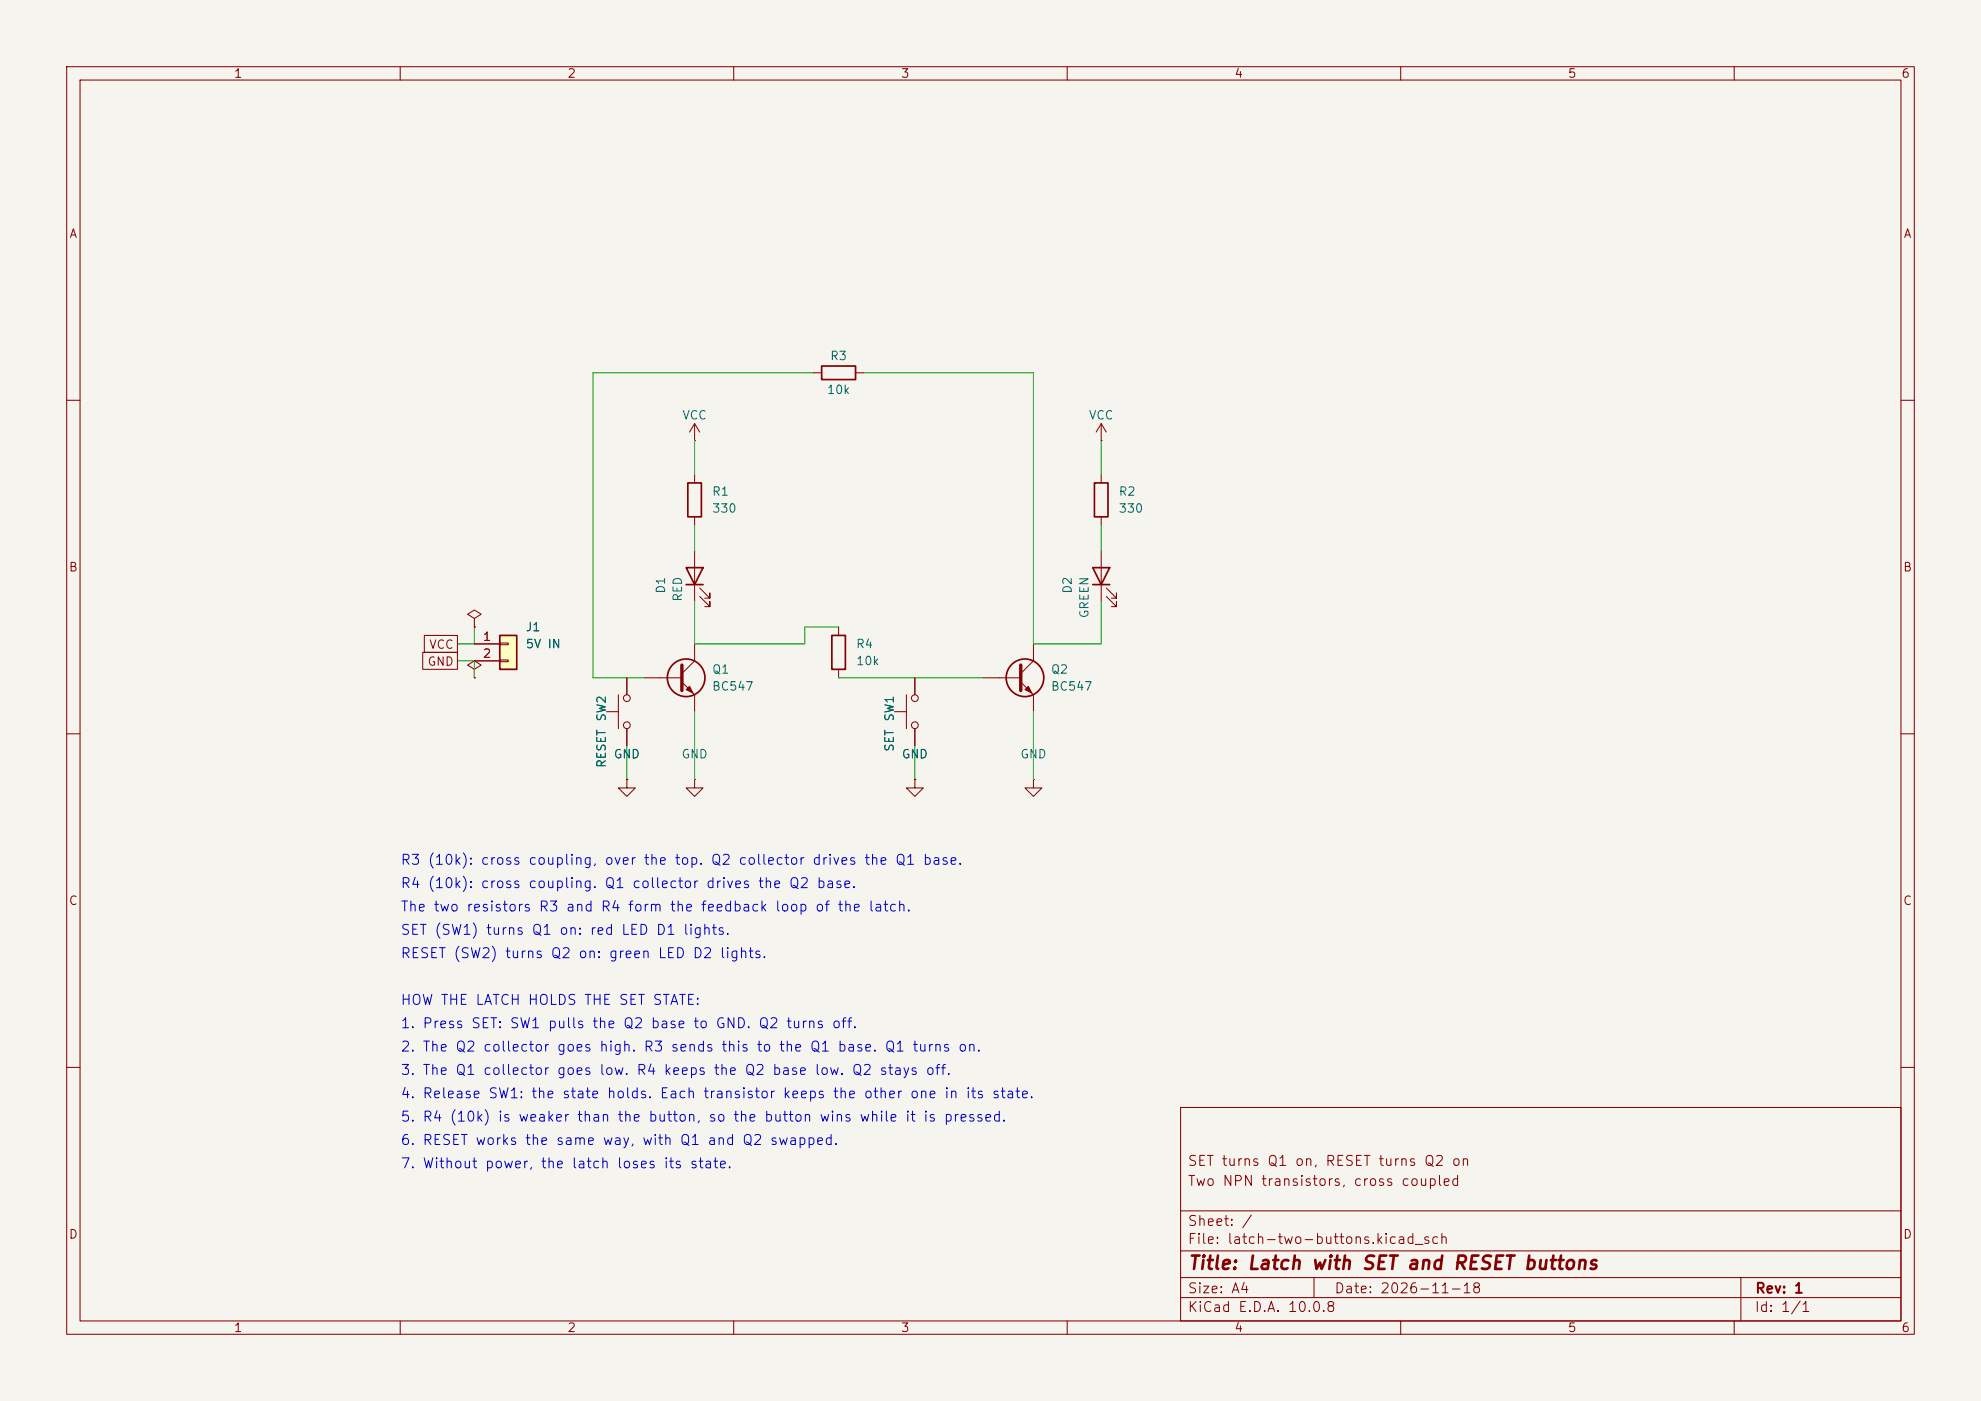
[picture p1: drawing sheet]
(kicad_sch
 (version 20250114)
 (generator "eeschema")
 (generator_version "9.0")
 (paper "A4")
 (title_block
  (title "Latch with SET and RESET buttons")
  (date "2026-11-18")
  (rev "1")
  (comment 1 "Two NPN transistors, cross coupled")
  (comment 2 "SET turns Q1 on, RESET turns Q2 on"))
 (lib_symbols
 (symbol "Device:R"
  (pin_numbers (hide yes))
  (pin_names
   (offset 0))
  (exclude_from_sim no)
  (in_bom yes)
  (on_board yes)
  (in_pos_files yes)
  (duplicate_pin_numbers_are_jumpers no)
  (property "Reference" "R" (at 2.032 0 90) (show_name no) (do_not_autoplace no) (effects (font (size 1.27 1.27))))
  (property "Value" "R" (at 0 0 90) (show_name no) (do_not_autoplace no) (effects (font (size 1.27 1.27))))
  (property "Footprint" "" (at -1.778 0 90) (show_name no) (do_not_autoplace no) (hide yes) (effects (font (size 1.27 1.27))))
  (property "Datasheet" "" (at 0 0 0) (show_name no) (do_not_autoplace no) (hide yes) (effects (font (size 1.27 1.27))))
  (property "Description" "Resistor" (at 0 0 0) (show_name no) (do_not_autoplace no) (hide yes) (effects (font (size 1.27 1.27))))
  (symbol "R_0_1"
   (rectangle (start -1.016 -2.54) (end 1.016 2.54) (stroke (width 0.254) (type default)) (fill (type none))))
  (symbol "R_1_1"
   (pin passive line (at 0 3.81 270) (length 1.27) (name "" (effects (font (size 1.27 1.27)))) (number "1" (effects (font (size 1.27 1.27)))))
   (pin passive line (at 0 -3.81 90) (length 1.27) (name "" (effects (font (size 1.27 1.27)))) (number "2" (effects (font (size 1.27 1.27))))))
  (embedded_fonts no))
 (symbol "Device:LED"
  (pin_numbers (hide yes))
  (pin_names
   (offset 1.016) (hide yes))
  (exclude_from_sim no)
  (in_bom yes)
  (on_board yes)
  (in_pos_files yes)
  (duplicate_pin_numbers_are_jumpers no)
  (property "Reference" "D" (at 0 2.54 0) (show_name no) (do_not_autoplace no) (effects (font (size 1.27 1.27))))
  (property "Value" "LED" (at 0 -2.54 0) (show_name no) (do_not_autoplace no) (effects (font (size 1.27 1.27))))
  (property "Footprint" "" (at 0 0 0) (show_name no) (do_not_autoplace no) (hide yes) (effects (font (size 1.27 1.27))))
  (property "Datasheet" "" (at 0 0 0) (show_name no) (do_not_autoplace no) (hide yes) (effects (font (size 1.27 1.27))))
  (property "Description" "Light emitting diode" (at 0 0 0) (show_name no) (do_not_autoplace no) (hide yes) (effects (font (size 1.27 1.27))))
  (property "Sim.Pins" "1=K 2=A" (at 0 0 0) (show_name no) (do_not_autoplace no) (hide yes) (effects (font (size 1.27 1.27))))
  (symbol "LED_0_1"
   (polyline (pts (xy -3.048 -0.762) (xy -4.572 -2.286) (xy -3.81 -2.286) (xy -4.572 -2.286) (xy -4.572 -1.524)) (stroke (width 0) (type default)) (fill (type none)))
   (polyline (pts (xy -1.778 -0.762) (xy -3.302 -2.286) (xy -2.54 -2.286) (xy -3.302 -2.286) (xy -3.302 -1.524)) (stroke (width 0) (type default)) (fill (type none)))
   (polyline (pts (xy -1.27 0) (xy 1.27 0)) (stroke (width 0) (type default)) (fill (type none)))
   (polyline (pts (xy -1.27 -1.27) (xy -1.27 1.27)) (stroke (width 0.254) (type default)) (fill (type none)))
   (polyline (pts (xy 1.27 -1.27) (xy 1.27 1.27) (xy -1.27 0) (xy 1.27 -1.27)) (stroke (width 0.254) (type default)) (fill (type none))))
  (symbol "LED_1_1"
   (pin passive line (at -3.81 0 0) (length 2.54) (name "K" (effects (font (size 1.27 1.27)))) (number "1" (effects (font (size 1.27 1.27)))))
   (pin passive line (at 3.81 0 180) (length 2.54) (name "A" (effects (font (size 1.27 1.27)))) (number "2" (effects (font (size 1.27 1.27))))))
  (embedded_fonts no))
 (symbol "Device:Q_NPN"
  (pin_numbers (hide yes))
  (pin_names
   (offset 0) (hide yes))
  (exclude_from_sim no)
  (in_bom yes)
  (on_board yes)
  (in_pos_files yes)
  (duplicate_pin_numbers_are_jumpers no)
  (property "Reference" "Q" (at 5.08 1.27 0) (show_name no) (do_not_autoplace no) (effects (font (size 1.27 1.27)) (justify left)))
  (property "Value" "Q_NPN" (at 5.08 -1.27 0) (show_name no) (do_not_autoplace no) (effects (font (size 1.27 1.27)) (justify left)))
  (property "Footprint" "" (at 5.08 2.54 0) (show_name no) (do_not_autoplace no) (hide yes) (effects (font (size 1.27 1.27))))
  (property "Datasheet" "" (at 0 0 0) (show_name no) (do_not_autoplace no) (hide yes) (effects (font (size 1.27 1.27))))
  (property "Description" "NPN bipolar junction transistor" (at 0 0 0) (show_name no) (do_not_autoplace no) (hide yes) (effects (font (size 1.27 1.27))))
  (symbol "Q_NPN_0_1"
   (polyline (pts (xy -2.54 0) (xy 0.635 0)) (stroke (width 0) (type default)) (fill (type none)))
   (polyline (pts (xy 0.635 1.905) (xy 0.635 -1.905)) (stroke (width 0.508) (type default)) (fill (type none)))
   (polyline (pts (xy 0.635 0.635) (xy 2.54 2.54)) (stroke (width 0) (type default)) (fill (type none)))
   (polyline (pts (xy 0.635 -0.635) (xy 2.54 -2.54)) (stroke (width 0) (type default)) (fill (type none)))
   (circle (center 1.27 0) (radius 2.8194) (stroke (width 0.254) (type default)) (fill (type none)))
   (polyline (pts (xy 1.27 -1.778) (xy 1.778 -1.27) (xy 2.286 -2.286) (xy 1.27 -1.778)) (stroke (width 0) (type default)) (fill (type outline))))
  (symbol "Q_NPN_1_1"
   (pin input line (at -5.08 0 0) (length 2.54) (name "B" (effects (font (size 1.27 1.27)))) (number "B" (effects (font (size 1.27 1.27)))))
   (pin passive line (at 2.54 5.08 270) (length 2.54) (name "C" (effects (font (size 1.27 1.27)))) (number "C" (effects (font (size 1.27 1.27)))))
   (pin passive line (at 2.54 -5.08 90) (length 2.54) (name "E" (effects (font (size 1.27 1.27)))) (number "E" (effects (font (size 1.27 1.27))))))
  (embedded_fonts no))
 (symbol "Switch:SW_Push"
  (pin_numbers (hide yes))
  (pin_names
   (offset 1.016) (hide yes))
  (exclude_from_sim no)
  (in_bom yes)
  (on_board yes)
  (in_pos_files yes)
  (duplicate_pin_numbers_are_jumpers no)
  (property "Reference" "SW" (at 1.27 2.54 0) (show_name no) (do_not_autoplace no) (effects (font (size 1.27 1.27)) (justify left)))
  (property "Value" "SW_Push" (at 0 -1.524 0) (show_name no) (do_not_autoplace no) (effects (font (size 1.27 1.27))))
  (property "Footprint" "" (at 0 5.08 0) (show_name no) (do_not_autoplace no) (hide yes) (effects (font (size 1.27 1.27))))
  (property "Datasheet" "" (at 0 5.08 0) (show_name no) (do_not_autoplace no) (hide yes) (effects (font (size 1.27 1.27))))
  (property "Description" "Push button switch, generic, two pins" (at 0 0 0) (show_name no) (do_not_autoplace no) (hide yes) (effects (font (size 1.27 1.27))))
  (symbol "SW_Push_0_1"
   (circle (center -2.032 0) (radius 0.508) (stroke (width 0) (type default)) (fill (type none)))
   (polyline (pts (xy 0 1.27) (xy 0 3.048)) (stroke (width 0) (type default)) (fill (type none)))
   (circle (center 2.032 0) (radius 0.508) (stroke (width 0) (type default)) (fill (type none)))
   (polyline (pts (xy 2.54 1.27) (xy -2.54 1.27)) (stroke (width 0) (type default)) (fill (type none)))
   (pin passive line (at -5.08 0 0) (length 2.54) (name "1" (effects (font (size 1.27 1.27)))) (number "1" (effects (font (size 1.27 1.27)))))
   (pin passive line (at 5.08 0 180) (length 2.54) (name "2" (effects (font (size 1.27 1.27)))) (number "2" (effects (font (size 1.27 1.27))))))
  (embedded_fonts no))
 (symbol "power:VCC"
  (power global)
  (pin_numbers (hide yes))
  (pin_names
   (offset 0) (hide yes))
  (exclude_from_sim no)
  (in_bom yes)
  (on_board yes)
  (in_pos_files yes)
  (duplicate_pin_numbers_are_jumpers no)
  (property "Reference" "#PWR" (at 0 -3.81 0) (show_name no) (do_not_autoplace no) (hide yes) (effects (font (size 1.27 1.27))))
  (property "Value" "VCC" (at 0 3.556 0) (show_name no) (do_not_autoplace no) (effects (font (size 1.27 1.27))))
  (property "Footprint" "" (at 0 0 0) (show_name no) (do_not_autoplace no) (hide yes) (effects (font (size 1.27 1.27))))
  (property "Datasheet" "" (at 0 0 0) (show_name no) (do_not_autoplace no) (hide yes) (effects (font (size 1.27 1.27))))
  (property "Description" "Power symbol creates a global label with name \"VCC\"" (at 0 0 0) (show_name no) (do_not_autoplace no) (hide yes) (effects (font (size 1.27 1.27))))
  (symbol "VCC_0_1"
   (polyline (pts (xy -0.762 1.27) (xy 0 2.54)) (stroke (width 0) (type default)) (fill (type none)))
   (polyline (pts (xy 0 2.54) (xy 0.762 1.27)) (stroke (width 0) (type default)) (fill (type none)))
   (polyline (pts (xy 0 0) (xy 0 2.54)) (stroke (width 0) (type default)) (fill (type none))))
  (symbol "VCC_1_1"
   (pin power_in line (at 0 0 90) (length 0) (name "" (effects (font (size 1.27 1.27)))) (number "1" (effects (font (size 1.27 1.27))))))
  (embedded_fonts no))
 (symbol "power:GND"
  (power global)
  (pin_numbers (hide yes))
  (pin_names
   (offset 0) (hide yes))
  (exclude_from_sim no)
  (in_bom yes)
  (on_board yes)
  (in_pos_files yes)
  (duplicate_pin_numbers_are_jumpers no)
  (property "Reference" "#PWR" (at 0 -6.35 0) (show_name no) (do_not_autoplace no) (hide yes) (effects (font (size 1.27 1.27))))
  (property "Value" "GND" (at 0 -3.81 0) (show_name no) (do_not_autoplace no) (effects (font (size 1.27 1.27))))
  (property "Footprint" "" (at 0 0 0) (show_name no) (do_not_autoplace no) (hide yes) (effects (font (size 1.27 1.27))))
  (property "Datasheet" "" (at 0 0 0) (show_name no) (do_not_autoplace no) (hide yes) (effects (font (size 1.27 1.27))))
  (property "Description" "Power symbol creates a global label with name \"GND\" , ground" (at 0 0 0) (show_name no) (do_not_autoplace no) (hide yes) (effects (font (size 1.27 1.27))))
  (symbol "GND_0_1"
   (polyline (pts (xy 0 0) (xy 0 -1.27) (xy 1.27 -1.27) (xy 0 -2.54) (xy -1.27 -1.27) (xy 0 -1.27)) (stroke (width 0) (type default)) (fill (type none))))
  (symbol "GND_1_1"
   (pin power_in line (at 0 0 270) (length 0) (name "" (effects (font (size 1.27 1.27)))) (number "1" (effects (font (size 1.27 1.27))))))
  (embedded_fonts no))
 (symbol "power:PWR_FLAG"
  (power global)
  (pin_numbers (hide yes))
  (pin_names
   (offset 0) (hide yes))
  (exclude_from_sim no)
  (in_bom yes)
  (on_board yes)
  (in_pos_files yes)
  (duplicate_pin_numbers_are_jumpers no)
  (property "Reference" "#FLG" (at 0 1.905 0) (show_name no) (do_not_autoplace no) (hide yes) (effects (font (size 1.27 1.27))))
  (property "Value" "PWR_FLAG" (at 0 3.81 0) (show_name no) (do_not_autoplace no) (effects (font (size 1.27 1.27))))
  (property "Footprint" "" (at 0 0 0) (show_name no) (do_not_autoplace no) (hide yes) (effects (font (size 1.27 1.27))))
  (property "Datasheet" "" (at 0 0 0) (show_name no) (do_not_autoplace no) (hide yes) (effects (font (size 1.27 1.27))))
  (property "Description" "Special symbol for telling ERC where power comes from" (at 0 0 0) (show_name no) (do_not_autoplace no) (hide yes) (effects (font (size 1.27 1.27))))
  (symbol "PWR_FLAG_0_0"
   (pin power_out line (at 0 0 90) (length 0) (name "" (effects (font (size 1.27 1.27)))) (number "1" (effects (font (size 1.27 1.27))))))
  (symbol "PWR_FLAG_0_1"
   (polyline (pts (xy 0 0) (xy 0 1.27) (xy -1.016 1.905) (xy 0 2.54) (xy 1.016 1.905) (xy 0 1.27)) (stroke (width 0) (type default)) (fill (type none))))
  (embedded_fonts no))
 (symbol "Connector_Generic:Conn_01x02"
  (pin_names
   (offset 1.016) (hide yes))
  (exclude_from_sim no)
  (in_bom yes)
  (on_board yes)
  (in_pos_files yes)
  (duplicate_pin_numbers_are_jumpers no)
  (property "Reference" "J" (at 0 2.54 0) (show_name no) (do_not_autoplace no) (effects (font (size 1.27 1.27))))
  (property "Value" "Conn_01x02" (at 0 -5.08 0) (show_name no) (do_not_autoplace no) (effects (font (size 1.27 1.27))))
  (property "Footprint" "" (at 0 0 0) (show_name no) (do_not_autoplace no) (hide yes) (effects (font (size 1.27 1.27))))
  (property "Datasheet" "" (at 0 0 0) (show_name no) (do_not_autoplace no) (hide yes) (effects (font (size 1.27 1.27))))
  (property "Description" "Generic connector, single row, 01x02, script generated (kicad-library-utils/schlib/autogen/connector/)" (at 0 0 0) (show_name no) (do_not_autoplace no) (hide yes) (effects (font (size 1.27 1.27))))
  (symbol "Conn_01x02_1_1"
   (rectangle (start -1.27 1.27) (end 1.27 -3.81) (stroke (width 0.254) (type default)) (fill (type background)))
   (rectangle (start -1.27 0.127) (end 0 -0.127) (stroke (width 0.1524) (type default)) (fill (type none)))
   (rectangle (start -1.27 -2.413) (end 0 -2.667) (stroke (width 0.1524) (type default)) (fill (type none)))
   (pin passive line (at -5.08 0 0) (length 3.81) (name "Pin_1" (effects (font (size 1.27 1.27)))) (number "1" (effects (font (size 1.27 1.27)))))
   (pin passive line (at -5.08 -2.54 0) (length 3.81) (name "Pin_2" (effects (font (size 1.27 1.27)))) (number "2" (effects (font (size 1.27 1.27))))))
  (embedded_fonts no)))
 (symbol
  (lib_id "Device:Q_NPN")
  (at 101.6 101.6 0)
  (unit 1)
  (exclude_from_sim no)
  (in_bom yes)
  (on_board yes)
  (dnp no)
  (property "Reference" "Q1" (at 106.67999999999999 100.33 0) (effects (font (size 1.27 1.27)) (justify left)))
  (property "Value" "BC547" (at 106.67999999999999 102.86999999999999 0) (effects (font (size 1.27 1.27)) (justify left)))
  (property "Footprint" "Package_TO_SOT_THT:TO-92_Inline" (at 101.6 101.6 0) (effects (font (size 1.27 1.27)) (hide yes)))
  (property "Datasheet" "~" (at 101.6 101.6 0) (effects (font (size 1.27 1.27)) (hide yes)))
  (pin "B")
  (pin "C")
  (pin "E"))
 (symbol
  (lib_id "Device:Q_NPN")
  (at 152.4 101.6 0)
  (unit 1)
  (exclude_from_sim no)
  (in_bom yes)
  (on_board yes)
  (dnp no)
  (property "Reference" "Q2" (at 157.48000000000002 100.33 0) (effects (font (size 1.27 1.27)) (justify left)))
  (property "Value" "BC547" (at 157.48000000000002 102.86999999999999 0) (effects (font (size 1.27 1.27)) (justify left)))
  (property "Footprint" "Package_TO_SOT_THT:TO-92_Inline" (at 152.4 101.6 0) (effects (font (size 1.27 1.27)) (hide yes)))
  (property "Datasheet" "~" (at 152.4 101.6 0) (effects (font (size 1.27 1.27)) (hide yes)))
  (pin "B")
  (pin "C")
  (pin "E"))
 (symbol
  (lib_id "Device:LED")
  (at 104.14 86.36 90)
  (unit 1)
  (exclude_from_sim no)
  (in_bom yes)
  (on_board yes)
  (dnp no)
  (property "Reference" "D1" (at 99.06 86.36 0) (effects (font (size 1.27 1.27)) (justify right)))
  (property "Value" "RED" (at 101.6 86.36 0) (effects (font (size 1.27 1.27)) (justify right)))
  (property "Footprint" "LED_THT:LED_D3.0mm" (at 104.14 86.36 0) (effects (font (size 1.27 1.27)) (hide yes)))
  (property "Datasheet" "~" (at 104.14 86.36 0) (effects (font (size 1.27 1.27)) (hide yes)))
  (pin "1")
  (pin "2"))
 (symbol
  (lib_id "Device:LED")
  (at 165.1 86.36 90)
  (unit 1)
  (exclude_from_sim no)
  (in_bom yes)
  (on_board yes)
  (dnp no)
  (property "Reference" "D2" (at 160.01999999999998 86.36 0) (effects (font (size 1.27 1.27)) (justify right)))
  (property "Value" "GREEN" (at 162.56 86.36 0) (effects (font (size 1.27 1.27)) (justify right)))
  (property "Footprint" "LED_THT:LED_D3.0mm" (at 165.1 86.36 0) (effects (font (size 1.27 1.27)) (hide yes)))
  (property "Datasheet" "~" (at 165.1 86.36 0) (effects (font (size 1.27 1.27)) (hide yes)))
  (pin "1")
  (pin "2"))
 (symbol
  (lib_id "Device:R")
  (at 104.14 74.93 0)
  (unit 1)
  (exclude_from_sim no)
  (in_bom yes)
  (on_board yes)
  (dnp no)
  (property "Reference" "R1" (at 106.68 73.66000000000001 0) (effects (font (size 1.27 1.27)) (justify left)))
  (property "Value" "330" (at 106.68 76.2 0) (effects (font (size 1.27 1.27)) (justify left)))
  (property "Footprint" "Resistor_THT:R_Axial_DIN0207_L6.3mm_D2.5mm_P10.16mm_Horizontal" (at 104.14 74.93 0) (effects (font (size 1.27 1.27)) (hide yes)))
  (property "Datasheet" "~" (at 104.14 74.93 0) (effects (font (size 1.27 1.27)) (hide yes)))
  (pin "1")
  (pin "2"))
 (symbol
  (lib_id "Device:R")
  (at 165.1 74.93 0)
  (unit 1)
  (exclude_from_sim no)
  (in_bom yes)
  (on_board yes)
  (dnp no)
  (property "Reference" "R2" (at 167.64 73.66000000000001 0) (effects (font (size 1.27 1.27)) (justify left)))
  (property "Value" "330" (at 167.64 76.2 0) (effects (font (size 1.27 1.27)) (justify left)))
  (property "Footprint" "Resistor_THT:R_Axial_DIN0207_L6.3mm_D2.5mm_P10.16mm_Horizontal" (at 165.1 74.93 0) (effects (font (size 1.27 1.27)) (hide yes)))
  (property "Datasheet" "~" (at 165.1 74.93 0) (effects (font (size 1.27 1.27)) (hide yes)))
  (pin "1")
  (pin "2"))
 (symbol
  (lib_id "Device:R")
  (at 125.73 55.88 90)
  (unit 1)
  (exclude_from_sim no)
  (in_bom yes)
  (on_board yes)
  (dnp no)
  (property "Reference" "R3" (at 125.73 53.34 270) (effects (font (size 1.27 1.27))))
  (property "Value" "10k" (at 125.73 58.42 270) (effects (font (size 1.27 1.27))))
  (property "Footprint" "Resistor_THT:R_Axial_DIN0207_L6.3mm_D2.5mm_P10.16mm_Horizontal" (at 125.73 55.88 0) (effects (font (size 1.27 1.27)) (hide yes)))
  (property "Datasheet" "~" (at 125.73 55.88 0) (effects (font (size 1.27 1.27)) (hide yes)))
  (pin "1")
  (pin "2"))
 (symbol
  (lib_id "Device:R")
  (at 125.73 97.79 0)
  (unit 1)
  (exclude_from_sim no)
  (in_bom yes)
  (on_board yes)
  (dnp no)
  (property "Reference" "R4" (at 128.27 96.52000000000001 0) (effects (font (size 1.27 1.27)) (justify left)))
  (property "Value" "10k" (at 128.27 99.06 0) (effects (font (size 1.27 1.27)) (justify left)))
  (property "Footprint" "Resistor_THT:R_Axial_DIN0207_L6.3mm_D2.5mm_P10.16mm_Horizontal" (at 125.73 97.79 0) (effects (font (size 1.27 1.27)) (hide yes)))
  (property "Datasheet" "~" (at 125.73 97.79 0) (effects (font (size 1.27 1.27)) (hide yes)))
  (pin "1")
  (pin "2"))
 (symbol
  (lib_id "Switch:SW_Push")
  (at 137.16 106.68 90)
  (unit 1)
  (exclude_from_sim no)
  (in_bom yes)
  (on_board yes)
  (dnp no)
  (property "Reference" "SW1" (at 133.35 104.14 0) (effects (font (size 1.27 1.27)) (justify right)))
  (property "Value" "SET" (at 133.35 109.22000000000001 0) (effects (font (size 1.27 1.27)) (justify right)))
  (property "Footprint" "Button_Switch_THT:SW_PUSH_6mm" (at 137.16 106.68 0) (effects (font (size 1.27 1.27)) (hide yes)))
  (property "Datasheet" "~" (at 137.16 106.68 0) (effects (font (size 1.27 1.27)) (hide yes)))
  (pin "1")
  (pin "2"))
 (symbol
  (lib_id "Switch:SW_Push")
  (at 93.98 106.68 90)
  (unit 1)
  (exclude_from_sim no)
  (in_bom yes)
  (on_board yes)
  (dnp no)
  (property "Reference" "SW2" (at 90.17 104.14 0) (effects (font (size 1.27 1.27)) (justify right)))
  (property "Value" "RESET" (at 90.17 109.22000000000001 0) (effects (font (size 1.27 1.27)) (justify right)))
  (property "Footprint" "Button_Switch_THT:SW_PUSH_6mm" (at 93.98 106.68 0) (effects (font (size 1.27 1.27)) (hide yes)))
  (property "Datasheet" "~" (at 93.98 106.68 0) (effects (font (size 1.27 1.27)) (hide yes)))
  (pin "1")
  (pin "2"))
 (symbol
  (lib_id "Connector_Generic:Conn_01x02")
  (at 76.2 96.52 0)
  (unit 1)
  (exclude_from_sim no)
  (in_bom yes)
  (on_board yes)
  (dnp no)
  (property "Reference" "J1" (at 78.74000000000001 93.97999999999999 0) (effects (font (size 1.27 1.27)) (justify left)))
  (property "Value" "5V IN" (at 78.74000000000001 96.52 0) (effects (font (size 1.27 1.27)) (justify left)))
  (property "Footprint" "Connector_PinHeader_2.54mm:PinHeader_1x02_P2.54mm_Vertical" (at 76.2 96.52 0) (effects (font (size 1.27 1.27)) (hide yes)))
  (property "Datasheet" "~" (at 76.2 96.52 0) (effects (font (size 1.27 1.27)) (hide yes)))
  (pin "1")
  (pin "2"))
 (symbol
  (lib_id "power:VCC")
  (at 104.14 66.04 0)
  (unit 1)
  (exclude_from_sim no)
  (in_bom no)
  (on_board yes)
  (dnp no)
  (property "Reference" "#PWR01" (at 104.14 66.04 0) (effects (font (size 1.27 1.27)) (hide yes)))
  (property "Value" "VCC" (at 104.14 62.230000000000004 0) (effects (font (size 1.27 1.27))))
  (property "Footprint" "" (at 104.14 66.04 0) (effects (font (size 1.27 1.27)) (hide yes)))
  (property "Datasheet" "" (at 104.14 66.04 0) (effects (font (size 1.27 1.27)) (hide yes)))
  (pin "1"))
 (symbol
  (lib_id "power:VCC")
  (at 165.1 66.04 0)
  (unit 1)
  (exclude_from_sim no)
  (in_bom no)
  (on_board yes)
  (dnp no)
  (property "Reference" "#PWR02" (at 165.1 66.04 0) (effects (font (size 1.27 1.27)) (hide yes)))
  (property "Value" "VCC" (at 165.1 62.230000000000004 0) (effects (font (size 1.27 1.27))))
  (property "Footprint" "" (at 165.1 66.04 0) (effects (font (size 1.27 1.27)) (hide yes)))
  (property "Datasheet" "" (at 165.1 66.04 0) (effects (font (size 1.27 1.27)) (hide yes)))
  (pin "1"))
 (symbol
  (lib_id "power:GND")
  (at 93.98 116.84 0)
  (unit 1)
  (exclude_from_sim no)
  (in_bom no)
  (on_board yes)
  (dnp no)
  (property "Reference" "#PWR03" (at 93.98 116.84 0) (effects (font (size 1.27 1.27)) (hide yes)))
  (property "Value" "GND" (at 93.98 113.03 0) (effects (font (size 1.27 1.27))))
  (property "Footprint" "" (at 93.98 116.84 0) (effects (font (size 1.27 1.27)) (hide yes)))
  (property "Datasheet" "" (at 93.98 116.84 0) (effects (font (size 1.27 1.27)) (hide yes)))
  (pin "1"))
 (symbol
  (lib_id "power:GND")
  (at 104.14 116.84 0)
  (unit 1)
  (exclude_from_sim no)
  (in_bom no)
  (on_board yes)
  (dnp no)
  (property "Reference" "#PWR04" (at 104.14 116.84 0) (effects (font (size 1.27 1.27)) (hide yes)))
  (property "Value" "GND" (at 104.14 113.03 0) (effects (font (size 1.27 1.27))))
  (property "Footprint" "" (at 104.14 116.84 0) (effects (font (size 1.27 1.27)) (hide yes)))
  (property "Datasheet" "" (at 104.14 116.84 0) (effects (font (size 1.27 1.27)) (hide yes)))
  (pin "1"))
 (symbol
  (lib_id "power:GND")
  (at 137.16 116.84 0)
  (unit 1)
  (exclude_from_sim no)
  (in_bom no)
  (on_board yes)
  (dnp no)
  (property "Reference" "#PWR05" (at 137.16 116.84 0) (effects (font (size 1.27 1.27)) (hide yes)))
  (property "Value" "GND" (at 137.16 113.03 0) (effects (font (size 1.27 1.27))))
  (property "Footprint" "" (at 137.16 116.84 0) (effects (font (size 1.27 1.27)) (hide yes)))
  (property "Datasheet" "" (at 137.16 116.84 0) (effects (font (size 1.27 1.27)) (hide yes)))
  (pin "1"))
 (symbol
  (lib_id "power:GND")
  (at 154.94 116.84 0)
  (unit 1)
  (exclude_from_sim no)
  (in_bom no)
  (on_board yes)
  (dnp no)
  (property "Reference" "#PWR06" (at 154.94 116.84 0) (effects (font (size 1.27 1.27)) (hide yes)))
  (property "Value" "GND" (at 154.94 113.03 0) (effects (font (size 1.27 1.27))))
  (property "Footprint" "" (at 154.94 116.84 0) (effects (font (size 1.27 1.27)) (hide yes)))
  (property "Datasheet" "" (at 154.94 116.84 0) (effects (font (size 1.27 1.27)) (hide yes)))
  (pin "1"))
 (symbol
  (lib_id "power:PWR_FLAG")
  (at 71.12 93.98 0)
  (unit 1)
  (exclude_from_sim no)
  (in_bom no)
  (on_board yes)
  (dnp no)
  (property "Reference" "#FLG01" (at 71.12 93.98 0) (effects (font (size 1.27 1.27)) (hide yes)))
  (property "Value" "PWR_FLAG" (at 71.12 91.44 0) (effects (font (size 1.27 1.27)) (hide yes)))
  (property "Footprint" "" (at 71.12 93.98 0) (effects (font (size 1.27 1.27)) (hide yes)))
  (property "Datasheet" "" (at 71.12 93.98 0) (effects (font (size 1.27 1.27)) (hide yes)))
  (pin "1"))
 (symbol
  (lib_id "power:PWR_FLAG")
  (at 71.12 101.6 0)
  (unit 1)
  (exclude_from_sim no)
  (in_bom no)
  (on_board yes)
  (dnp no)
  (property "Reference" "#FLG02" (at 71.12 101.6 0) (effects (font (size 1.27 1.27)) (hide yes)))
  (property "Value" "PWR_FLAG" (at 71.12 99.05999999999999 0) (effects (font (size 1.27 1.27)) (hide yes)))
  (property "Footprint" "" (at 71.12 101.6 0) (effects (font (size 1.27 1.27)) (hide yes)))
  (property "Datasheet" "" (at 71.12 101.6 0) (effects (font (size 1.27 1.27)) (hide yes)))
  (pin "1"))
 (wire
  (pts (xy 104.14 71.12) (xy 104.14 66.04))
  (stroke (width 0) (type default)))
 (wire
  (pts (xy 104.14 78.74) (xy 104.14 82.55))
  (stroke (width 0) (type default)))
 (wire
  (pts (xy 104.14 90.17) (xy 104.14 96.52))
  (stroke (width 0) (type default)))
 (wire
  (pts (xy 165.1 71.12) (xy 165.1 66.04))
  (stroke (width 0) (type default)))
 (wire
  (pts (xy 165.1 78.74) (xy 165.1 82.55))
  (stroke (width 0) (type default)))
 (wire
  (pts (xy 154.94 96.52) (xy 165.1 96.52))
  (stroke (width 0) (type default)))
 (wire
  (pts (xy 165.1 96.52) (xy 165.1 90.17))
  (stroke (width 0) (type default)))
 (wire
  (pts (xy 104.14 106.68) (xy 104.14 116.84))
  (stroke (width 0) (type default)))
 (wire
  (pts (xy 154.94 106.68) (xy 154.94 116.84))
  (stroke (width 0) (type default)))
 (wire
  (pts (xy 104.14 96.52) (xy 120.65 96.52))
  (stroke (width 0) (type default)))
 (wire
  (pts (xy 120.65 96.52) (xy 120.65 93.98))
  (stroke (width 0) (type default)))
 (wire
  (pts (xy 120.65 93.98) (xy 125.73 93.98))
  (stroke (width 0) (type default)))
 (wire
  (pts (xy 125.73 101.6) (xy 125.73 101.6))
  (stroke (width 0) (type default)))
 (wire
  (pts (xy 125.73 101.6) (xy 137.16 101.6))
  (stroke (width 0) (type default)))
 (wire
  (pts (xy 137.16 101.6) (xy 147.32 101.6))
  (stroke (width 0) (type default)))
 (wire
  (pts (xy 154.94 96.52) (xy 154.94 55.88))
  (stroke (width 0) (type default)))
 (wire
  (pts (xy 154.94 55.88) (xy 129.54 55.88))
  (stroke (width 0) (type default)))
 (wire
  (pts (xy 121.92 55.88) (xy 88.9 55.88))
  (stroke (width 0) (type default)))
 (wire
  (pts (xy 88.9 55.88) (xy 88.9 101.6))
  (stroke (width 0) (type default)))
 (wire
  (pts (xy 88.9 101.6) (xy 93.98 101.6))
  (stroke (width 0) (type default)))
 (wire
  (pts (xy 93.98 101.6) (xy 96.52 101.6))
  (stroke (width 0) (type default)))
 (wire
  (pts (xy 93.98 111.76) (xy 93.98 116.84))
  (stroke (width 0) (type default)))
 (wire
  (pts (xy 137.16 111.76) (xy 137.16 116.84))
  (stroke (width 0) (type default)))
 (wire
  (pts (xy 71.12 96.52) (xy 71.12 93.97999999999999))
  (stroke (width 0) (type default)))
 (wire
  (pts (xy 71.12 99.06) (xy 71.12 101.60000000000001))
  (stroke (width 0) (type default)))
 (wire
  (pts (xy 71.12 96.52) (xy 68.58 96.52))
  (stroke (width 0) (type default)))
 (global_label "VCC"
  (shape passive)
  (at 68.58 96.52 180)
  (fields_autoplaced yes)
  (effects (font (size 1.27 1.27)) (justify right)))
 (wire
  (pts (xy 71.12 99.06) (xy 68.58 99.06))
  (stroke (width 0) (type default)))
 (global_label "GND"
  (shape passive)
  (at 68.58 99.06 180)
  (fields_autoplaced yes)
  (effects (font (size 1.27 1.27)) (justify right)))
 (text "R3 (10k): cross coupling, over the top. Q2 collector drives the Q1 base."
  (exclude_from_sim no)
  (at 60 130.0 0)
  (effects (font (size 1.5 1.5)) (justify left bottom)))
 (text "R4 (10k): cross coupling. Q1 collector drives the Q2 base."
  (exclude_from_sim no)
  (at 60 133.5 0)
  (effects (font (size 1.5 1.5)) (justify left bottom)))
 (text "The two resistors R3 and R4 form the feedback loop of the latch."
  (exclude_from_sim no)
  (at 60 137.0 0)
  (effects (font (size 1.5 1.5)) (justify left bottom)))
 (text "SET (SW1) turns Q1 on: red LED D1 lights."
  (exclude_from_sim no)
  (at 60 140.5 0)
  (effects (font (size 1.5 1.5)) (justify left bottom)))
 (text "RESET (SW2) turns Q2 on: green LED D2 lights."
  (exclude_from_sim no)
  (at 60 144.0 0)
  (effects (font (size 1.5 1.5)) (justify left bottom)))
 (text ""
  (exclude_from_sim no)
  (at 60 147.5 0)
  (effects (font (size 1.5 1.5)) (justify left bottom)))
 (text "HOW THE LATCH HOLDS THE SET STATE:"
  (exclude_from_sim no)
  (at 60 151.0 0)
  (effects (font (size 1.5 1.5)) (justify left bottom)))
 (text "1. Press SET: SW1 pulls the Q2 base to GND. Q2 turns off."
  (exclude_from_sim no)
  (at 60 154.5 0)
  (effects (font (size 1.5 1.5)) (justify left bottom)))
 (text "2. The Q2 collector goes high. R3 sends this to the Q1 base. Q1 turns on."
  (exclude_from_sim no)
  (at 60 158.0 0)
  (effects (font (size 1.5 1.5)) (justify left bottom)))
 (text "3. The Q1 collector goes low. R4 keeps the Q2 base low. Q2 stays off."
  (exclude_from_sim no)
  (at 60 161.5 0)
  (effects (font (size 1.5 1.5)) (justify left bottom)))
 (text "4. Release SW1: the state holds. Each transistor keeps the other one in its state."
  (exclude_from_sim no)
  (at 60 165.0 0)
  (effects (font (size 1.5 1.5)) (justify left bottom)))
 (text "5. R4 (10k) is weaker than the button, so the button wins while it is pressed."
  (exclude_from_sim no)
  (at 60 168.5 0)
  (effects (font (size 1.5 1.5)) (justify left bottom)))
 (text "6. RESET works the same way, with Q1 and Q2 swapped."
  (exclude_from_sim no)
  (at 60 172.0 0)
  (effects (font (size 1.5 1.5)) (justify left bottom)))
 (text "7. Without power, the latch loses its state."
  (exclude_from_sim no)
  (at 60 175.5 0)
  (effects (font (size 1.5 1.5)) (justify left bottom)))
 (sheet_instances
  (path "" (page "1")))
 (embedded_fonts no))
